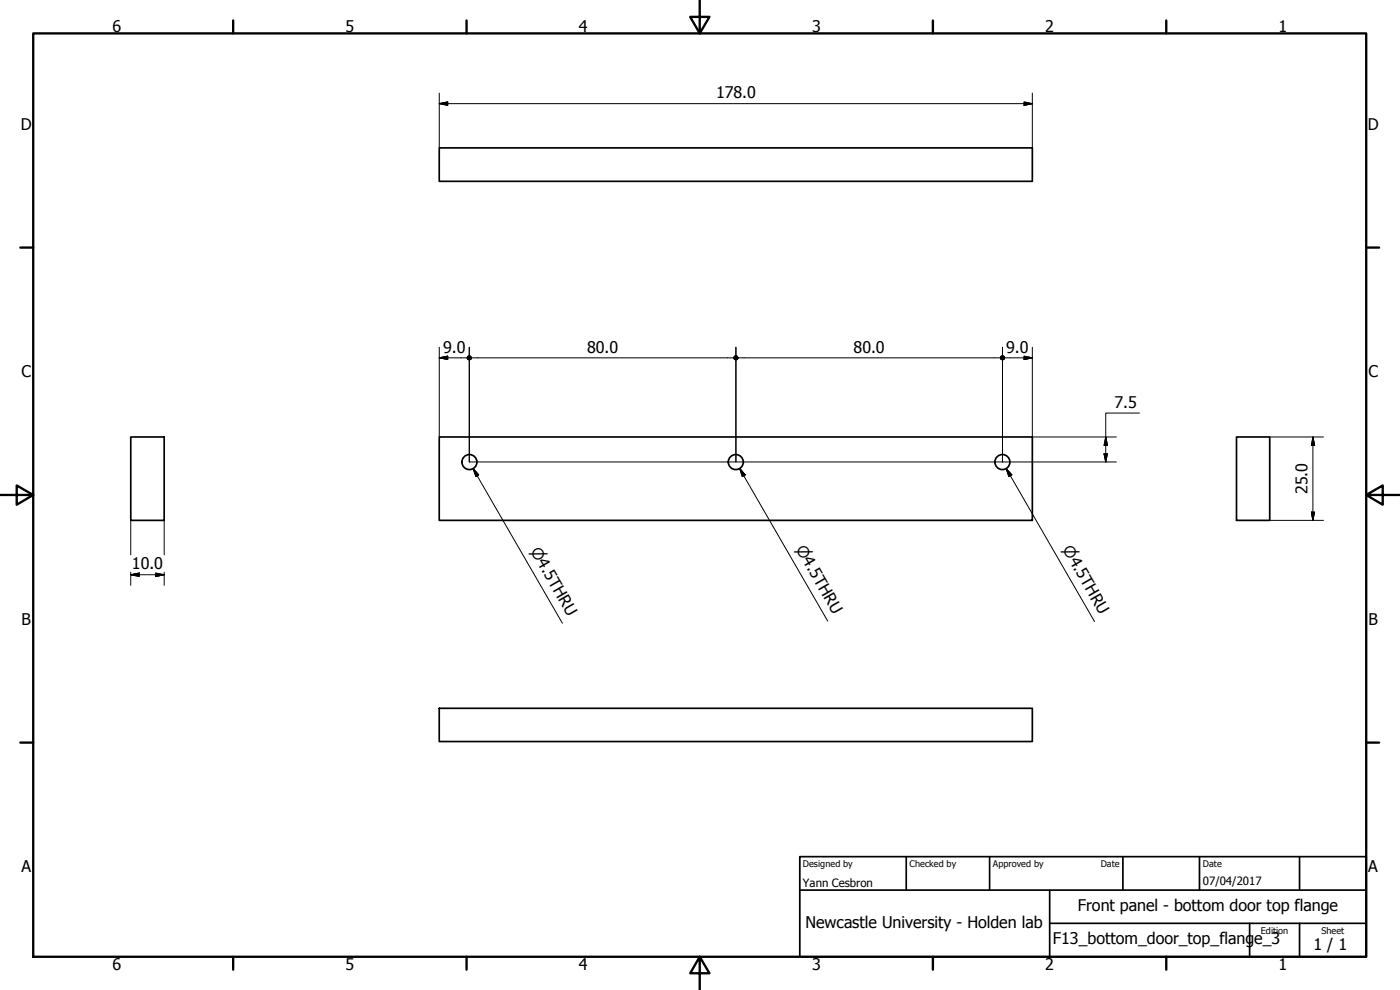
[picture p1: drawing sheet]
<svg xmlns="http://www.w3.org/2000/svg" width="420mm" height="297mm" viewBox="0 0 420 297" stroke-linecap="round" stroke-linejoin="round" font-family="sans-serif">
<!-- layer: Visible (ISO) -->
<g fill="none" stroke="#000" stroke-width=".51">
<path d="M131.8 44.4h178v10h-178zM39.2 131.1h10.1v25h-10.1zM131.8 131.1h178v25h-178zM371.1 131.1h10v25h-10zM131.8 212.5h178v10h-178z"/>
<circle cx="140.9" cy="138.6" r="2.25"/>
<circle cx="220.8" cy="138.6" r="2.25"/>
<circle cx="300.8" cy="138.6" r="2.25"/>
</g>
<!-- layer: Border (ISO) -->
<g fill="none" stroke="#000" stroke-width=".7">
<path d="M10 10h400v277.1h-400zM70 6.1v3.9M140 6.1v3.9M210 0v10l-2.9-4.9h5.8l-2.9 4.9M280 6.1v3.9M350 6.1v3.9M6.1 74.3h3.9M410 74.3h3.9M0 148.5h10l-5-2.8v5.7l5-2.9M410 148.5l5 2.9v-5.7l-5 2.8h10M6.1 222.8h3.9M410 222.8h3.9"/>
<path d="M70 287.1v3.8M140 287.1v3.8M210 287.1l2.9 4.9h-5.8l2.9-4.9v9.9M280 287.1v3.8M350 287.1v3.8"/>
</g>
<!-- layer: Title (ISO) -->
<path d="M240 257h170v30.1h-170zM272 257v10.1M297 257v10.1M337 257v10.1M360 257v10.1M390 257v10.1M240 267.1h170M315 277h95M315 267.1v20M375 277v10.1M390 277v10.1" fill="none" stroke="#000" stroke-width=".51"/>
<!-- layer: Dimension (ISO) -->
<g fill="none" stroke="#000" stroke-width=".3">
<path d="M131.8 31.1l2.6-.5v1zM131.8 27.9v16.5M131.8 31.1h178M307.3 30.6l2.5 .5-2.5 .5zM309.8 27.9v16.5M131.8 107.4l2.6-.5v1zM131.8 107.4h8.4M131.8 104.2v26.9M140.8 104.2v34.4h194.2M141.5 107.4h78.7M220.9 104.2v34.4M221.5 107.4h78.7"/>
<path d="M300.9 104.2v34.4M301.5 107.4h8.3M307.3 106.9l2.5 .5-2.5 .5zM309.8 104.2v26.9h25.2M331.3 136.1h1.1l-.5 2.5zM331.9 131.1l.5 2.6h-1.1zM341.9 123.9h-10v14.7M381.1 131.1h16.1M394 131.1l.5 2.6h-.9zM394 131.1v25M39.2 156.1v10.4M49.3 156.1v10.4"/>
<path d="M381.1 156.1h16.1M393.6 153.7h.9l-.5 2.4zM39.2 172.5l2.6-.6v1.1zM39.2 172.5h10.1M39.2 171.7v3.9M46.7 171.9l2.6 .6-2.6 .5zM49.3 171.7v3.9"/>
</g>
<g fill="#000" stroke="#000" stroke-width=".3">
<path d="M131.8 31.1l2.6-.5zM131.8 31.1l2.6-.5v1zM307.3 31.6l2.5-.5zM307.3 30.6l2.5 .5-2.5 .5zM131.8 107.4l2.6-.5zM131.8 107.4l2.6-.5v1zM140.2 107.4l.6 .6-.4-.2zM140.2 107.4l1.1 .4-.5 .2zM140.2 107.4h1.3l-.2 .4zM140.2 107.4l1.1-.5 .2 .5zM140.8 106.7l.5 .2-1.1 .5zM140.4 106.9l.4-.2-.6 .7z"/>
<path d="M140.4 106.9l-.2 .5zM140.8 106.7l.5 .2 .2 .5zM140.4 106.9l.4-.2 .7 .7zM140.4 106.9l1.1 .5h-1.3zM140.2 107.4h1.3l-1.1 .4zM140.4 107.8l1.1-.4-.7 .6zM140.8 108l.7-.6-.2 .4zM141.5 107.4l-.2 .4zM220.2 107.4l.7 .6-.5-.2zM220.2 107.4l1.1 .4-.4 .2zM220.2 107.4h1.3l-.2 .4zM220.2 107.4l1.1-.5 .2 .5z"/>
<path d="M220.9 106.7l.4 .2-1.1 .5zM220.4 106.9l.5-.2-.7 .7zM220.4 106.9l-.2 .5zM220.9 106.7l.4 .2 .2 .5zM220.4 106.9l.5-.2 .6 .7zM220.4 106.9l1.1 .5h-1.3zM220.2 107.4h1.3l-1.1 .4zM220.4 107.8l1.1-.4-.6 .6zM220.9 108l.6-.6-.2 .4zM221.5 107.4l-.2 .4zM300.2 107.4l.7 .6-.5-.2zM300.2 107.4l1.1 .4-.4 .2z"/>
<path d="M300.2 107.4h1.3l-.2 .4zM300.2 107.4l1.1-.5 .2 .5zM300.9 106.7l.4 .2-1.1 .5zM300.4 106.9l.5-.2-.7 .7zM300.4 106.9l-.2 .5zM300.9 106.7l.4 .2 .2 .5zM300.4 106.9l.5-.2 .6 .7zM300.4 106.9l1.1 .5h-1.3zM300.2 107.4h1.3l-1.1 .4zM300.4 107.8l1.1-.4-.6 .6zM301.5 107.4l-.2 .4-.4 .2zM301.5 107.4l-.2 .4z"/>
<path d="M307.3 107.9l2.5-.5zM307.3 106.9l2.5 .5-2.5 .5zM331.3 136.1l.6 2.5zM331.3 136.1h1.1l-.5 2.5zM331.9 131.1l.5 2.6zM331.9 131.1l.5 2.6h-1.1zM394 131.1l.5 2.6zM394 131.1l.5 2.6h-.9zM393.6 153.7l.4 2.4zM393.6 153.7h.9l-.5 2.4zM39.2 172.5l2.6-.6zM39.2 172.5l2.6-.6v1.1z"/>
<path d="M46.7 173l2.6-.5zM46.7 171.9l2.6 .6-2.6 .5z"/>
</g>
<!-- layer: Symbol (ISO) -->
<path d="M142 140.6l1.6 1.9-.8 .5zM142 140.6l26.8 46.4M222 140.6l1.6 1.9-.8 .5zM222 140.6l26.4 45.8M301.9 140.6l1.8 1.9-.9 .5zM301.9 140.6l26.6 45.9" fill="none" stroke="#000" stroke-width=".3"/>
<path d="M142 140.6l1.6 1.9zM142 140.6l1.6 1.9-.8 .5zM222 140.6l1.6 1.9zM222 140.6l1.6 1.9-.8 .5zM301.9 140.6l1.8 1.9zM301.9 140.6l1.8 1.9-.9 .5z" fill="#000" stroke="#000" stroke-width=".3"/>
<g font-size="4.8">
<text x="33.7" y="9.6">6</text>
<text x="103.7" y="9.6">5</text>
<text x="173.7" y="9.6">4</text>
<text x="243.7" y="9.6">3</text>
<text x="313.7" y="9.6">2</text>
<text x="383.7" y="9.6">1</text>
<text x="214.9" y="29.5">178.0</text>
<text x="6.2" y="38.9">D</text>
<text x="410.5" y="38.9">D</text>
<text x="133" y="105.8">9.0</text>
<text x="176.2" y="105.8">80.0</text>
<text x="256.2" y="105.8">80.0</text>
<text x="302" y="105.8">9.0</text>
<text x="6.4" y="113.1">C</text>
<text x="410.7" y="113.1">C</text>
<text x="334.5" y="122.4">7.5</text>
<text x="392.4" y="148.3" transform="rotate(-90 392.4 148.3)">25.0</text>
<text x="39.6" y="170.9">10.0</text>
<text x="6.4" y="187.4">B</text>
<text x="410.7" y="187.4">B</text>
<text x="6.4" y="261.7">A</text>
<text x="410.7" y="261.7">A</text>
<text x="323.5" y="273.4">Front panel - bottom door top flange</text>
<text x="241.7" y="278.4">Newcastle University - Holden lab</text>
<text x="316" y="283.4">F13_bottom_door_top_flang</text>
<text x="376.4" y="283.4">e_3</text>
<text x="394.2" y="285">1 / 1</text>
<text x="33.7" y="290.9">6</text>
<text x="103.7" y="290.9">5</text>
<text x="173.7" y="290.9">4</text>
<text x="243.7" y="290.9">3</text>
<text x="313.7" y="290.9">2</text>
<text x="383.7" y="290.9">1</text>
</g>
<g font-size="4.6">
<text x="159.1" y="165.4" transform="rotate(60 159.1 165.4)">⌀4.5THRU</text>
<text x="238.7" y="164.8" transform="rotate(60 238.7 164.8)">⌀4.5THRU</text>
<text x="318.8" y="164.8" transform="rotate(60 318.8 164.8)">⌀4.5THRU</text>
</g>
<g font-size="3.4">
<text x="241" y="266">Yann Cesbron</text>
<text x="361" y="265.5">07/04/2017</text>
</g>
<g font-size="2.7">
<text x="241" y="260.1">Designed by</text>
<text x="273" y="260.1">Checked by</text>
<text x="298" y="260.1">Approved by</text>
<text x="330.3" y="260">Date</text>
<text x="361" y="260">Date</text>
<text x="378.4" y="280.1">Edition</text>
<text x="396.6" y="280.1">Sheet</text>
</g>
</svg>
